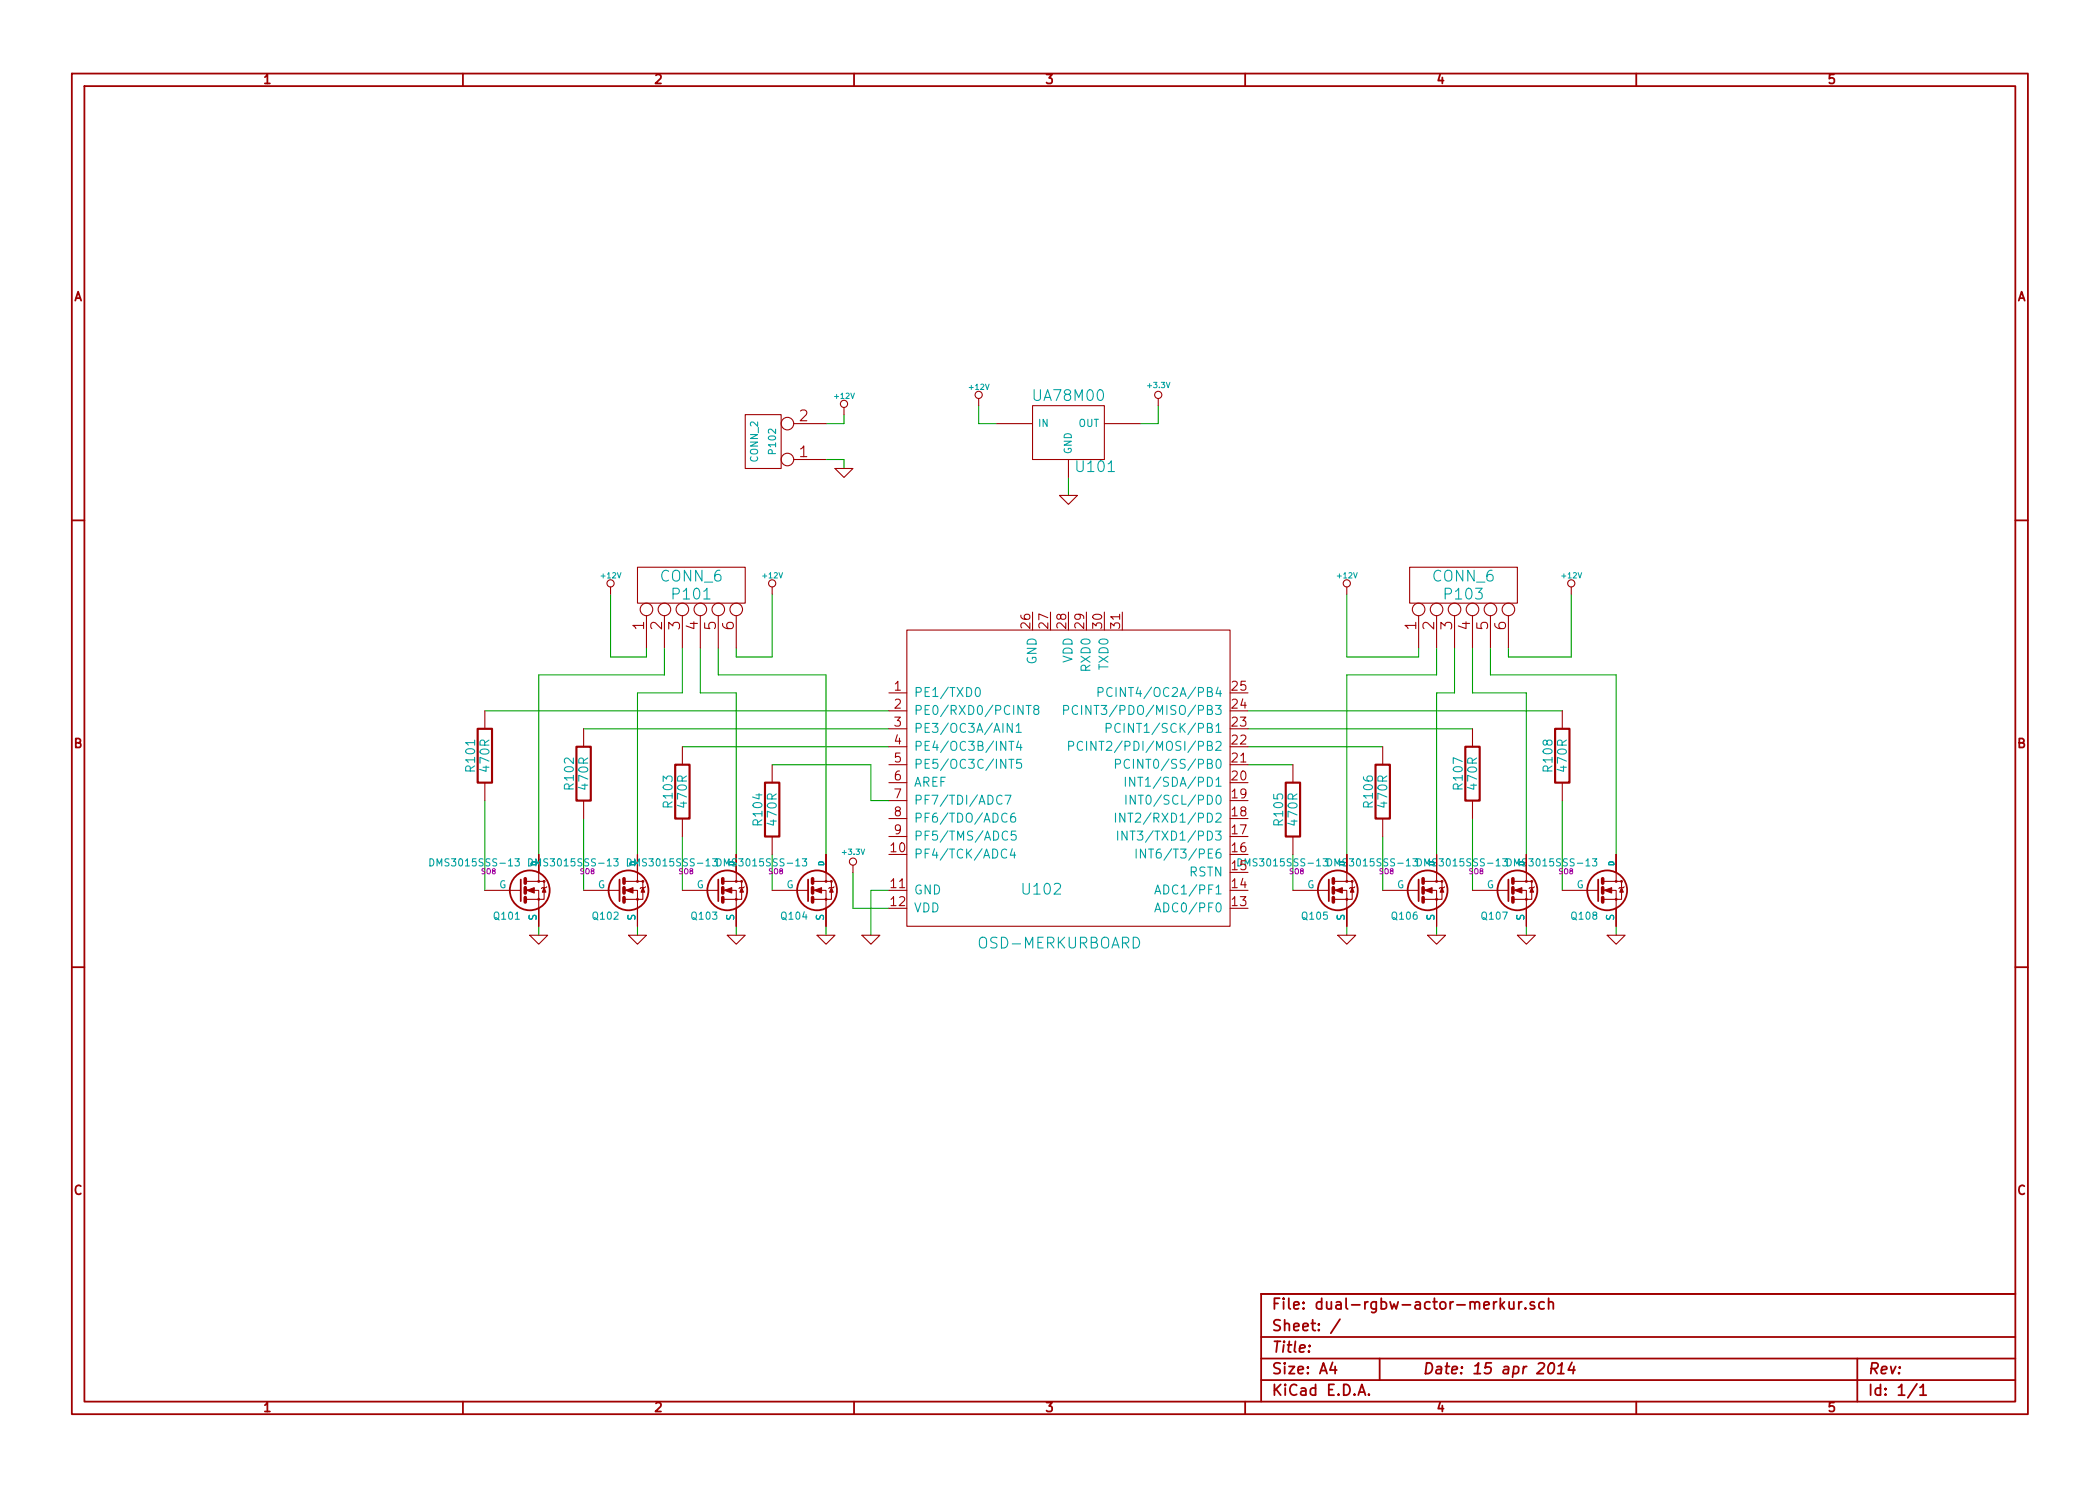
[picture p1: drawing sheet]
EESchema Schematic File Version 2
LIBS:power
LIBS:device
LIBS:transistors
LIBS:conn
LIBS:linear
LIBS:regul
LIBS:74xx
LIBS:cmos4000
LIBS:adc-dac
LIBS:memory
LIBS:xilinx
LIBS:special
LIBS:microcontrollers
LIBS:dsp
LIBS:microchip
LIBS:analog_switches
LIBS:motorola
LIBS:texas
LIBS:intel
LIBS:audio
LIBS:interface
LIBS:digital-audio
LIBS:philips
LIBS:display
LIBS:cypress
LIBS:siliconi
LIBS:opto
LIBS:atmel
LIBS:contrib
LIBS:valves
LIBS:osd-merkurboard
LIBS:mosfet
LIBS:ua78m00
LIBS:dual-rgbw-actor-merkur-cache
EELAYER 27 0
EELAYER END
$Descr A4 11693 8268
encoding utf-8
Sheet 1 1
Title ""
Date "15 apr 2014"
Rev ""
Comp ""
Comment1 ""
Comment2 ""
Comment3 ""
Comment4 ""
$EndDescr
Wire Wire Line
	4700 2600 4700 2550
Wire Wire Line
	4700 2550 4600 2550
Wire Wire Line
	5950 2650 5950 2750
Wire Wire Line
	5550 2350 5450 2350
Wire Wire Line
	5450 2350 5450 2250
Wire Wire Line
	4850 5200 4850 4950
Wire Wire Line
	4850 4950 4950 4950
Wire Wire Line
	3900 3600 3900 3850
Wire Wire Line
	3900 3850 4100 3850
Wire Wire Line
	4100 3850 4100 4750
Wire Wire Line
	3700 3600 3700 3750
Wire Wire Line
	3700 3750 3000 3750
Wire Wire Line
	3000 3750 3000 4750
Wire Wire Line
	4100 5150 4100 5200
Wire Wire Line
	3000 5150 3000 5200
Wire Wire Line
	3250 4550 3250 4950
Wire Wire Line
	4300 4750 4300 4950
Wire Wire Line
	4950 4050 3250 4050
Wire Wire Line
	3600 3600 3600 3650
Wire Wire Line
	3600 3650 3400 3650
Wire Wire Line
	3400 3650 3400 3300
Wire Wire Line
	8300 3750 9000 3750
Wire Wire Line
	8300 3750 8300 3600
Wire Wire Line
	8200 3850 8500 3850
Wire Wire Line
	8200 3850 8200 3600
Wire Wire Line
	8000 3850 8100 3850
Wire Wire Line
	9000 3750 9000 4750
Wire Wire Line
	8000 3850 8000 4750
Wire Wire Line
	9000 5150 9000 5200
Wire Wire Line
	8000 5150 8000 5200
Wire Wire Line
	8700 4450 8700 4950
Wire Wire Line
	7700 4650 7700 4950
Wire Wire Line
	6950 3950 8700 3950
Wire Wire Line
	6950 4150 7700 4150
Wire Wire Line
	6950 4250 7200 4250
Wire Wire Line
	6950 4050 8200 4050
Wire Wire Line
	7200 4750 7200 4950
Wire Wire Line
	8200 4550 8200 4950
Wire Wire Line
	7500 5150 7500 5200
Wire Wire Line
	8500 5150 8500 5200
Wire Wire Line
	7500 3300 7500 3650
Wire Wire Line
	7500 3650 7900 3650
Wire Wire Line
	7900 3650 7900 3600
Wire Wire Line
	8100 3850 8100 3600
Wire Wire Line
	7500 4750 7500 3750
Wire Wire Line
	7500 3750 8000 3750
Wire Wire Line
	8000 3750 8000 3600
Wire Wire Line
	8500 3850 8500 4750
Wire Wire Line
	8400 3600 8400 3650
Wire Wire Line
	8400 3650 8750 3650
Wire Wire Line
	8750 3650 8750 3300
Wire Wire Line
	4100 3600 4100 3650
Wire Wire Line
	4100 3650 4300 3650
Wire Wire Line
	4300 3650 4300 3300
Wire Wire Line
	4950 4150 3800 4150
Wire Wire Line
	2700 3950 4950 3950
Wire Wire Line
	3800 4650 3800 4950
Wire Wire Line
	2700 4450 2700 4950
Wire Wire Line
	3550 5150 3550 5200
Wire Wire Line
	4600 5150 4600 5200
Wire Wire Line
	3550 4750 3550 3850
Wire Wire Line
	3550 3850 3800 3850
Wire Wire Line
	3800 3850 3800 3600
Wire Wire Line
	4600 4750 4600 3750
Wire Wire Line
	4600 3750 4000 3750
Wire Wire Line
	4000 3750 4000 3600
Wire Wire Line
	4950 5050 4750 5050
Wire Wire Line
	4750 5050 4750 4850
Wire Wire Line
	6350 2350 6450 2350
Wire Wire Line
	6450 2350 6450 2250
Wire Wire Line
	4600 2350 4700 2350
Wire Wire Line
	4700 2350 4700 2300
$Comp
L GND #PWR01
U 1 1
P 4700 2600
F 0 "#PWR01" H 4700 2600 30  0001 C CNN
F 1 "GND" H 4700 2530 30  0001 C CNN
F 2 "" H 4700 2600 60  0001 C CNN
F 3 "" H 4700 2600 60  0001 C CNN
	1    4700 2600
	1    0    0    -1  
$EndComp
$Comp
L +12V #PWR02
U 1 1
P 4700 2300
F 0 "#PWR02" H 4700 2250 20  0001 C CNN
F 1 "+12V" H 4700 2400 30  0000 C CNN
F 2 "" H 4700 2300 60  0001 C CNN
F 3 "" H 4700 2300 60  0001 C CNN
	1    4700 2300
	1    0    0    -1  
$EndComp
$Comp
L CONN_2 P102
U 1 1
P 4250 2450
F 0 "P102" V 4200 2450 40  0000 C CNN
F 1 "CONN_2" V 4300 2450 40  0000 C CNN
F 2 "" H 4250 2450 60  0001 C CNN
F 3 "" H 4250 2450 60  0001 C CNN
	1    4250 2450
	-1   0    0    1   
$EndComp
$Comp
L GND #PWR03
U 1 1
P 5950 2750
F 0 "#PWR03" H 5950 2750 30  0001 C CNN
F 1 "GND" H 5950 2680 30  0001 C CNN
F 2 "" H 5950 2750 60  0001 C CNN
F 3 "" H 5950 2750 60  0001 C CNN
	1    5950 2750
	1    0    0    -1  
$EndComp
$Comp
L +3.3V #PWR04
U 1 1
P 6450 2250
F 0 "#PWR04" H 6450 2210 30  0001 C CNN
F 1 "+3.3V" H 6450 2360 30  0000 C CNN
F 2 "" H 6450 2250 60  0001 C CNN
F 3 "" H 6450 2250 60  0001 C CNN
	1    6450 2250
	1    0    0    -1  
$EndComp
$Comp
L +12V #PWR05
U 1 1
P 5450 2250
F 0 "#PWR05" H 5450 2200 20  0001 C CNN
F 1 "+12V" H 5450 2350 30  0000 C CNN
F 2 "" H 5450 2250 60  0001 C CNN
F 3 "" H 5450 2250 60  0001 C CNN
	1    5450 2250
	1    0    0    -1  
$EndComp
$Comp
L UA78M00 U101
U 1 1
P 5950 2400
F 0 "U101" H 6100 2204 60  0000 C CNN
F 1 "UA78M00" H 5950 2600 60  0000 C CNN
F 2 "" H 5950 2400 60  0001 C CNN
F 3 "" H 5950 2400 60  0001 C CNN
	1    5950 2400
	1    0    0    -1  
$EndComp
$Comp
L +3.3V #PWR06
U 1 1
P 4750 4850
F 0 "#PWR06" H 4750 4810 30  0001 C CNN
F 1 "+3.3V" H 4750 4960 30  0000 C CNN
F 2 "" H 4750 4850 60  0001 C CNN
F 3 "" H 4750 4850 60  0001 C CNN
	1    4750 4850
	1    0    0    -1  
$EndComp
$Comp
L GND #PWR07
U 1 1
P 4850 5200
F 0 "#PWR07" H 4850 5200 30  0001 C CNN
F 1 "GND" H 4850 5130 30  0001 C CNN
F 2 "" H 4850 5200 60  0001 C CNN
F 3 "" H 4850 5200 60  0001 C CNN
	1    4850 5200
	1    0    0    -1  
$EndComp
$Comp
L +12V #PWR08
U 1 1
P 3400 3300
F 0 "#PWR08" H 3400 3250 20  0001 C CNN
F 1 "+12V" H 3400 3400 30  0000 C CNN
F 2 "" H 3400 3300 60  0001 C CNN
F 3 "" H 3400 3300 60  0001 C CNN
	1    3400 3300
	1    0    0    -1  
$EndComp
$Comp
L +12V #PWR09
U 1 1
P 4300 3300
F 0 "#PWR09" H 4300 3250 20  0001 C CNN
F 1 "+12V" H 4300 3400 30  0000 C CNN
F 2 "" H 4300 3300 60  0001 C CNN
F 3 "" H 4300 3300 60  0001 C CNN
	1    4300 3300
	1    0    0    -1  
$EndComp
$Comp
L CONN_6 P101
U 1 1
P 3850 3250
F 0 "P101" V 3800 3250 60  0000 C CNN
F 1 "CONN_6" V 3900 3250 60  0000 C CNN
F 2 "" H 3850 3250 60  0001 C CNN
F 3 "" H 3850 3250 60  0001 C CNN
	1    3850 3250
	0    -1   -1   0   
$EndComp
$Comp
L GND #PWR010
U 1 1
P 3000 5200
F 0 "#PWR010" H 3000 5200 30  0001 C CNN
F 1 "GND" H 3000 5130 30  0001 C CNN
F 2 "" H 3000 5200 60  0001 C CNN
F 3 "" H 3000 5200 60  0001 C CNN
	1    3000 5200
	1    0    0    -1  
$EndComp
$Comp
L GND #PWR011
U 1 1
P 3550 5200
F 0 "#PWR011" H 3550 5200 30  0001 C CNN
F 1 "GND" H 3550 5130 30  0001 C CNN
F 2 "" H 3550 5200 60  0001 C CNN
F 3 "" H 3550 5200 60  0001 C CNN
	1    3550 5200
	1    0    0    -1  
$EndComp
$Comp
L GND #PWR012
U 1 1
P 4100 5200
F 0 "#PWR012" H 4100 5200 30  0001 C CNN
F 1 "GND" H 4100 5130 30  0001 C CNN
F 2 "" H 4100 5200 60  0001 C CNN
F 3 "" H 4100 5200 60  0001 C CNN
	1    4100 5200
	1    0    0    -1  
$EndComp
$Comp
L GND #PWR013
U 1 1
P 4600 5200
F 0 "#PWR013" H 4600 5200 30  0001 C CNN
F 1 "GND" H 4600 5130 30  0001 C CNN
F 2 "" H 4600 5200 60  0001 C CNN
F 3 "" H 4600 5200 60  0001 C CNN
	1    4600 5200
	1    0    0    -1  
$EndComp
$Comp
L DMS3015SSS-13 Q101
U 1 1
P 2900 4950
F 0 "Q101" H 2900 4802 40  0000 R CNN
F 1 "DMS3015SSS-13" H 2900 5099 40  0000 R CNN
F 2 "SO8" H 2721 5051 29  0000 C CNN
F 3 "" H 2900 4950 60  0001 C CNN
	1    2900 4950
	1    0    0    -1  
$EndComp
$Comp
L DMS3015SSS-13 Q102
U 1 1
P 3450 4950
F 0 "Q102" H 3450 4802 40  0000 R CNN
F 1 "DMS3015SSS-13" H 3450 5099 40  0000 R CNN
F 2 "SO8" H 3271 5051 29  0000 C CNN
F 3 "" H 3450 4950 60  0001 C CNN
	1    3450 4950
	1    0    0    -1  
$EndComp
$Comp
L DMS3015SSS-13 Q103
U 1 1
P 4000 4950
F 0 "Q103" H 4000 4802 40  0000 R CNN
F 1 "DMS3015SSS-13" H 4000 5099 40  0000 R CNN
F 2 "SO8" H 3821 5051 29  0000 C CNN
F 3 "" H 4000 4950 60  0001 C CNN
	1    4000 4950
	1    0    0    -1  
$EndComp
$Comp
L DMS3015SSS-13 Q104
U 1 1
P 4500 4950
F 0 "Q104" H 4500 4802 40  0000 R CNN
F 1 "DMS3015SSS-13" H 4500 5099 40  0000 R CNN
F 2 "SO8" H 4321 5051 29  0000 C CNN
F 3 "" H 4500 4950 60  0001 C CNN
	1    4500 4950
	1    0    0    -1  
$EndComp
$Comp
L +12V #PWR014
U 1 1
P 8750 3300
F 0 "#PWR014" H 8750 3250 20  0001 C CNN
F 1 "+12V" H 8750 3400 30  0000 C CNN
F 2 "" H 8750 3300 60  0001 C CNN
F 3 "" H 8750 3300 60  0001 C CNN
	1    8750 3300
	1    0    0    -1  
$EndComp
$Comp
L +12V #PWR015
U 1 1
P 7500 3300
F 0 "#PWR015" H 7500 3250 20  0001 C CNN
F 1 "+12V" H 7500 3400 30  0000 C CNN
F 2 "" H 7500 3300 60  0001 C CNN
F 3 "" H 7500 3300 60  0001 C CNN
	1    7500 3300
	1    0    0    -1  
$EndComp
$Comp
L CONN_6 P103
U 1 1
P 8150 3250
F 0 "P103" V 8100 3250 60  0000 C CNN
F 1 "CONN_6" V 8200 3250 60  0000 C CNN
F 2 "" H 8150 3250 60  0001 C CNN
F 3 "" H 8150 3250 60  0001 C CNN
	1    8150 3250
	0    -1   -1   0   
$EndComp
$Comp
L GND #PWR016
U 1 1
P 9000 5200
F 0 "#PWR016" H 9000 5200 30  0001 C CNN
F 1 "GND" H 9000 5130 30  0001 C CNN
F 2 "" H 9000 5200 60  0001 C CNN
F 3 "" H 9000 5200 60  0001 C CNN
	1    9000 5200
	1    0    0    -1  
$EndComp
$Comp
L GND #PWR017
U 1 1
P 8500 5200
F 0 "#PWR017" H 8500 5200 30  0001 C CNN
F 1 "GND" H 8500 5130 30  0001 C CNN
F 2 "" H 8500 5200 60  0001 C CNN
F 3 "" H 8500 5200 60  0001 C CNN
	1    8500 5200
	1    0    0    -1  
$EndComp
$Comp
L GND #PWR018
U 1 1
P 8000 5200
F 0 "#PWR018" H 8000 5200 30  0001 C CNN
F 1 "GND" H 8000 5130 30  0001 C CNN
F 2 "" H 8000 5200 60  0001 C CNN
F 3 "" H 8000 5200 60  0001 C CNN
	1    8000 5200
	1    0    0    -1  
$EndComp
$Comp
L GND #PWR019
U 1 1
P 7500 5200
F 0 "#PWR019" H 7500 5200 30  0001 C CNN
F 1 "GND" H 7500 5130 30  0001 C CNN
F 2 "" H 7500 5200 60  0001 C CNN
F 3 "" H 7500 5200 60  0001 C CNN
	1    7500 5200
	1    0    0    -1  
$EndComp
$Comp
L DMS3015SSS-13 Q108
U 1 1
P 8900 4950
F 0 "Q108" H 8900 4802 40  0000 R CNN
F 1 "DMS3015SSS-13" H 8900 5099 40  0000 R CNN
F 2 "SO8" H 8721 5051 29  0000 C CNN
F 3 "" H 8900 4950 60  0001 C CNN
	1    8900 4950
	1    0    0    -1  
$EndComp
$Comp
L DMS3015SSS-13 Q107
U 1 1
P 8400 4950
F 0 "Q107" H 8400 4802 40  0000 R CNN
F 1 "DMS3015SSS-13" H 8400 5099 40  0000 R CNN
F 2 "SO8" H 8221 5051 29  0000 C CNN
F 3 "" H 8400 4950 60  0001 C CNN
	1    8400 4950
	1    0    0    -1  
$EndComp
$Comp
L DMS3015SSS-13 Q106
U 1 1
P 7900 4950
F 0 "Q106" H 7900 4802 40  0000 R CNN
F 1 "DMS3015SSS-13" H 7900 5099 40  0000 R CNN
F 2 "SO8" H 7721 5051 29  0000 C CNN
F 3 "" H 7900 4950 60  0001 C CNN
	1    7900 4950
	1    0    0    -1  
$EndComp
$Comp
L DMS3015SSS-13 Q105
U 1 1
P 7400 4950
F 0 "Q105" H 7400 4802 40  0000 R CNN
F 1 "DMS3015SSS-13" H 7400 5099 40  0000 R CNN
F 2 "SO8" H 7221 5051 29  0000 C CNN
F 3 "" H 7400 4950 60  0001 C CNN
	1    7400 4950
	1    0    0    -1  
$EndComp
$Comp
L R R101
U 1 1
P 2700 4200
F 0 "R101" V 2780 4200 50  0000 C CNN
F 1 "470R" V 2700 4200 50  0000 C CNN
F 2 "" H 2700 4200 60  0001 C CNN
F 3 "" H 2700 4200 60  0001 C CNN
	1    2700 4200
	-1   0    0    1   
$EndComp
$Comp
L R R102
U 1 1
P 3250 4300
F 0 "R102" V 3330 4300 50  0000 C CNN
F 1 "470R" V 3250 4300 50  0000 C CNN
F 2 "" H 3250 4300 60  0001 C CNN
F 3 "" H 3250 4300 60  0001 C CNN
	1    3250 4300
	-1   0    0    1   
$EndComp
$Comp
L R R103
U 1 1
P 3800 4400
F 0 "R103" V 3880 4400 50  0000 C CNN
F 1 "470R" V 3800 4400 50  0000 C CNN
F 2 "" H 3800 4400 60  0001 C CNN
F 3 "" H 3800 4400 60  0001 C CNN
	1    3800 4400
	-1   0    0    1   
$EndComp
$Comp
L R R104
U 1 1
P 4300 4500
F 0 "R104" V 4380 4500 50  0000 C CNN
F 1 "470R" V 4300 4500 50  0000 C CNN
F 2 "" H 4300 4500 60  0001 C CNN
F 3 "" H 4300 4500 60  0001 C CNN
	1    4300 4500
	-1   0    0    1   
$EndComp
$Comp
L R R108
U 1 1
P 8700 4200
F 0 "R108" V 8780 4200 50  0000 C CNN
F 1 "470R" V 8700 4200 50  0000 C CNN
F 2 "" H 8700 4200 60  0001 C CNN
F 3 "" H 8700 4200 60  0001 C CNN
	1    8700 4200
	-1   0    0    1   
$EndComp
$Comp
L R R107
U 1 1
P 8200 4300
F 0 "R107" V 8280 4300 50  0000 C CNN
F 1 "470R" V 8200 4300 50  0000 C CNN
F 2 "" H 8200 4300 60  0001 C CNN
F 3 "" H 8200 4300 60  0001 C CNN
	1    8200 4300
	-1   0    0    1   
$EndComp
$Comp
L R R106
U 1 1
P 7700 4400
F 0 "R106" V 7780 4400 50  0000 C CNN
F 1 "470R" V 7700 4400 50  0000 C CNN
F 2 "" H 7700 4400 60  0001 C CNN
F 3 "" H 7700 4400 60  0001 C CNN
	1    7700 4400
	-1   0    0    1   
$EndComp
$Comp
L R R105
U 1 1
P 7200 4500
F 0 "R105" V 7280 4500 50  0000 C CNN
F 1 "470R" V 7200 4500 50  0000 C CNN
F 2 "" H 7200 4500 60  0001 C CNN
F 3 "" H 7200 4500 60  0001 C CNN
	1    7200 4500
	-1   0    0    1   
$EndComp
$Comp
L OSD-MERKURBOARD U102
U 1 1
P 5950 4350
F 0 "U102" H 5800 3750 60  0000 C CNN
F 1 "OSD-MERKURBOARD" H 5900 3450 60  0000 C CNN
F 2 "" H 5950 4350 60  0001 C CNN
F 3 "" H 5950 4350 60  0001 C CNN
	1    5950 4350
	1    0    0    -1  
$EndComp
Wire Wire Line
	4950 4450 4850 4450
Wire Wire Line
	4850 4450 4850 4250
Wire Wire Line
	4850 4250 4300 4250
$EndSCHEMATC
